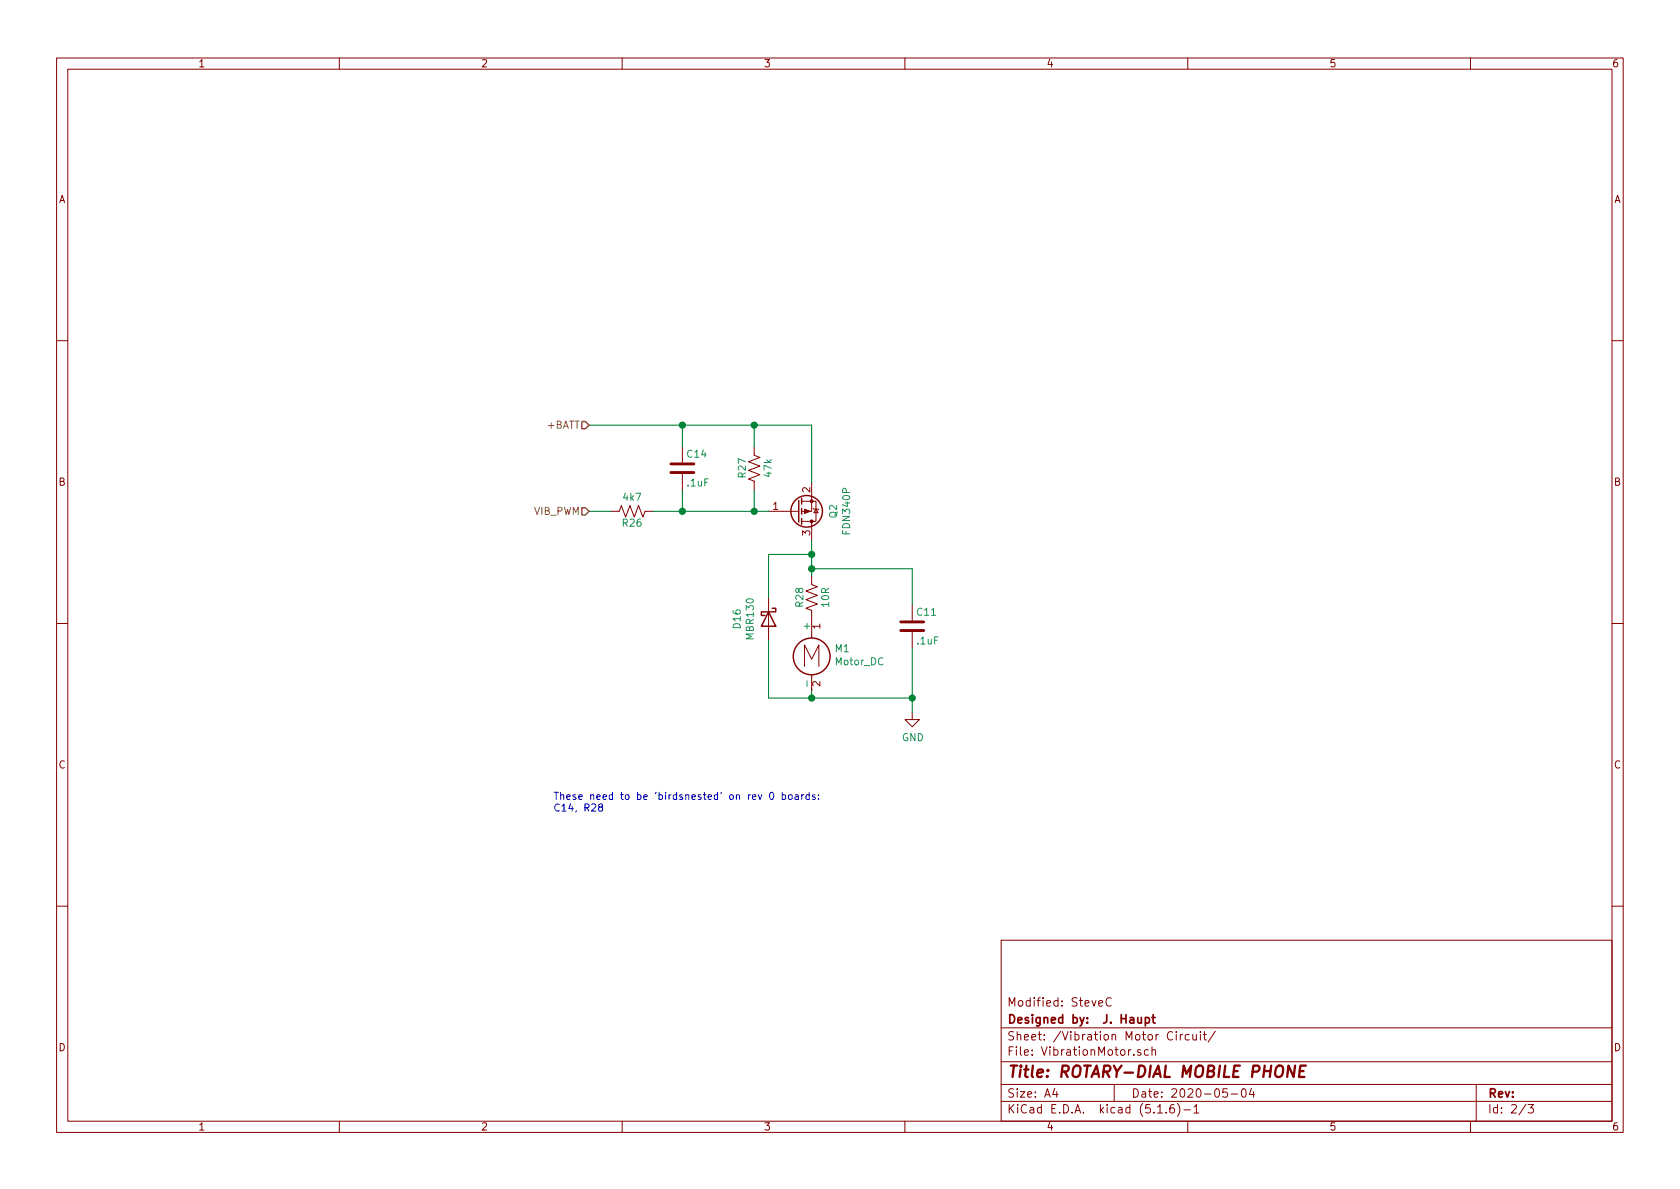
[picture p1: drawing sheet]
<svg xmlns="http://www.w3.org/2000/svg" width="297mm" height="210mm" viewBox="0 0 297 210" stroke-linecap="round" stroke-linejoin="round" font-family="sans-serif">
<g fill="none" stroke="#840000" stroke-width=".18">
<path d="M10 10.3h277v189.9h-277zM12 12.2h273v186.1h-273zM60 10.3v1.9M110 10.3v1.9M160 10.3v1.9M210 10.3v1.9M260 10.3v1.9M10 60.2h2M120.6 79v2.8M133.3 79v1.5l1.1 .4-2.1 .8 2.1 .7-2.1 .8 2.1 .7-2.1 .8 1 .4v1.5M285 60.2h2M107.9 90.4h1.6l.4-1 .7 2 .8-2 .7 2 .8-2 .8 2 .3-1h1.6"/>
<path d="M120.6 83.8v2.8M135.9 90.4h5.3M141.7 88.6h2.6v3.6h-2.6M143.5 85.3v5.1h-1.8M143.5 92.2v3.3M143.8 89.9l.1 .1h.8l.1 .2M144.3 90l.4 .7h-.8zM10 110.3h2M135.9 105.7v7.6M142.2 117.9v-3.9l1.3 2.6 1.3-2.6v3.9M143.5 101.8v1.6l1 .4-2 .7 2 .8-2 .7 2 .8-2 .8 1 .3v4.9M143.5 119.3v2.9"/>
<path d="M161.3 106.9v2.8M161.3 111.8v2.7M285 110.3h2M161.3 126v1.2h1.3l-1.3 1.3-1.3-1.3h1.3M10 160.2h2M177 166.3h108v32h-108zM194.3 177.4l.7-.1-.1-.3-.4-.1-.2 .2v.7h.6M196.5 176.6a.59 .59 0 0 0-.8 0 .59 .59 0 0 0-.1 .7 .56 .56 0 0 0 .2 .5 .56 .56 0 0 0 .7 0M285 160.2h2M60 198.3v1.9M110 198.3v1.9M160 198.3v1.9"/>
<path d="M177 194.8h108M177 191.8h108M177 187.8h108M177 181.8h108M186.5 192.5l-.4 1h1M186.8 193v1M197 191.8v3M200.5 186.5v.1M201.7 185.7l-.4-.1-.2 .2 .1 .2 .5 .2v.3h-.6M203 185.7l-.4-.1-.3 .3 .2 .6h.5M203.7 185.7l.2-.1 .4 .1v.9M203.7 185.1v1.5"/>
<path d="M204.7 196.8h.8M206.2 196.7v.1M207.3 182.6a.59 .59 0 0 0-.7 0 .59 .59 0 0 0-.2 .7 .56 .56 0 0 0 .3 .5 .56 .56 0 0 0 .6 0M207.5 195.3a.59 .59 0 0 0-.7 .7v.5l.2 .2 .4 .1 .2-.1 .1-.5-.2-.2-.4-.1-.3 .3M208 182.4v.2M208 182.9v1M208.2 195.1a1.71 1.71 0 0 1 0 2.3M208.7 182.9v1M209.1 182.9l-.3 .1-.1 .2M209.3 196.3h1.2M210 198.3v1.9M210.3 183l-.5-.1-.3 .3 .1 .6 .2 .1 .5-.1"/>
<path d="M210.9 182.9l.1 .9 .3 .1 .2-.1M211.1 195.8l.4-.5v1.5M211.1 196.8h.9M211.5 182.9v1M212.2 182.4v.2M212.2 182.9v1M212.8 182.9h.5M213 182.4v1.3l.3 .2M214.9 182.3l-1.3 2M217 192.5h-.7l-.1 .7 .2-.1 .5 .1 .1 .2v.5l-.2 .1-.6-.1M217.7 193.5h1.1M219.6 192.7l.4-.2a.94 .94 0 0 1 0 1.5 .82 .82 0 0 1-.4-1.3z"/>
<path d="M221.3 192.5l-.4 1h.9M221.6 193v1M260 198.3v1.9M261 191.8v6.5M269.8 195.2l-1.2 2M270.2 195.3h.9l-.5 .6 .4 .1v.7l-.2 .1-.6-.1"/>
</g>
<path d="M229 188.4l-.3 2-.9-2-.2 2M229.8 189.4h.7M230.9 188.4h-1l-.2 2h.9" fill="none" stroke="#840000" stroke-width=".41"/>
<path d="M201.2 179.9v.9l.4 .1 .2-.1M201.8 179.9v1M202.5 179.9v1.5M203.7 179.9h.5M203.9 179.4v1.3l.3 .2M202.5 180l.4-.1 .3 .3v.6l-.3 .1-.4-.1" fill="none" stroke="#840000" stroke-width=".3"/>
<g fill="none" stroke="#840000" stroke-width=".25">
<path d="M141.2 88.5v3.8M141.7 88.1v1M141.7 89.9v1M141.7 91.7v1M135.9 108.2l1.3 2.5h-2.6zM136.5 107.6h.7v.6h-2.6v.6h.7"/>
<circle cx="142.6" cy="90.4" r="2.79"/>
<circle cx="143.5" cy="116.1" r="3.3"/>
</g>
<g fill="#840000" stroke="#840000" stroke-width=".18">
<path d="M142.2 90l1.1 .4-1.1 .4z"/>
<circle cx="143.5" cy="88.6" r=".25"/>
<circle cx="143.5" cy="92.2" r=".25"/>
</g>
<path d="M118.6 83.6h4.1M118.6 82h4.1M159.3 111.5h4M159.3 110h4" fill="none" stroke="#840000" stroke-width=".51"/>
<g fill="none" stroke="#008400" stroke-width=".18">
<path d="M104.1 75.2h39.4v10.1M120.6 75.2v3.8M133.3 75.2v3.8M104.1 90.4h3.8M115.6 90.4h20.3M120.6 86.6v3.8M133.3 86.6v3.8M143.5 98h-7.6v7.7M143.5 95.5v6.3M135.9 113.3v10.1h25.4M143.5 100.6h17.8v6.3M161.3 114.5v11.5"/>
<path d="M143.5 122.2v1.2"/>
</g>
<path d="M102.9 74.5h.6l.6 .7-.6 .6h-.6zM102.9 89.8h.6l.6 .6-.6 .7h-.6z" fill="none" stroke="#848400" stroke-width=".25"/>
<g fill="none" stroke="#0000c2" stroke-width=".18">
<path d="M106.1 142.7l-.2-.1v-.3l.2-.1h.4v.4l-.5 .2-.2 .1v.3l.3 .2h.4l.1-.2-.1-.4-.2-.1M136.2 140.2l.2-.1a.67 .67 0 0 1 .4 .6 .67 .67 0 0 1-.4 .7 .83 .83 0 0 1-.2-1.2zM138.3 140.6l.4-.1 .2 .3-.1 .5h-.5M138.3 140.1v1.3M139.5 140.6l.3-.1 .2 .2v.6l-.4 .1-.2-.3zM140.6 140.6h.5v.8M141.1 140.8l-.4 .1-.2 .2 .1 .2h.5M141.8 140.5v.9M142.1 140.5l-.3 .3M143.1 140.6l-.4-.1-.2 .3 .1 .5h.5M143.1 140.1v1.3M144.1 140.6l-.3-.1-.2 .2 .1 .2 .4 .1v.3h-.5"/>
<path d="M144.7 141.2v.2M144.7 140.6v.1"/>
</g>
<g fill="#008400" stroke="#008400" stroke-width=".25">
<circle cx="133.4" cy="75.2" r=".51"/>
<circle cx="143.5" cy="123.4" r=".51"/>
<circle cx="120.7" cy="90.4" r=".51"/>
<circle cx="120.7" cy="75.2" r=".51"/>
<circle cx="143.5" cy="100.6" r=".51"/>
<circle cx="133.4" cy="90.4" r=".51"/>
<circle cx="143.5" cy="98" r=".51"/>
<circle cx="161.3" cy="123.4" r=".51"/>
</g>
<text font-size="2.8" fill="#840000" x="178" y="190.5">Title: ROTARY-DIAL MOBILE PHONE</text>
<g font-size="2.1" fill="#840000">
<text x="178" y="178">Modified: SteveC</text>
<text x="178" y="184">Sheet: /Vibration Motor Circuit/</text>
<text x="178" y="181">Designed by: J. Haupt</text>
<text x="178" y="186.7">File: VibrationMotor.sch</text>
<text x="178" y="196.9">KiCad E.D.A. kicad (5.1.6)-1</text>
<text x="178" y="194.1">Size: A4</text>
<text x="200" y="194.1">Date: 2020-05-04</text>
<text x="263" y="194.1">Rev:</text>
<text x="263" y="196.9">Id: 2/3</text>
</g>
<g font-size="1.8" fill="#840000">
<text x="35" y="11.9">1</text>
<text x="85" y="11.9">2</text>
<text x="135" y="11.9">3</text>
<text x="185" y="11.9">4</text>
<text x="235" y="11.9">5</text>
<text x="285" y="11.9">6</text>
<text x="10.4" y="35.9">A</text>
<text x="285.4" y="35.9">A</text>
<text x="10.4" y="85.9">B</text>
<text x="143.3" y="87.1" transform="rotate(-90 143.3 87.1)">2</text>
<text x="285.4" y="85.9">B</text>
<text x="136.7" y="90.2">1</text>
<text x="143.3" y="94.7" transform="rotate(-90 143.3 94.7)">3</text>
<text x="145" y="111.2" transform="rotate(-90 145 111.2)">1</text>
<text x="145" y="121.4" transform="rotate(-90 145 121.4)">2</text>
<text x="10.4" y="135.9">C</text>
<text x="285.4" y="135.9">C</text>
<text x="10.4" y="185.9">D</text>
<text x="285.4" y="185.9">D</text>
<text x="35" y="199.9">1</text>
<text x="85" y="199.9">2</text>
<text x="135" y="199.9">3</text>
<text x="185" y="199.9">4</text>
<text x="235" y="199.9">5</text>
<text x="285" y="199.9">6</text>
</g>
<g font-size="1.8" fill="#848400">
<text x="96.9" y="75.8">+BATT</text>
<text x="94.4" y="91.1">VIB_PWM</text>
</g>
<g font-size="1.8" fill="#008484">
<text x="121.6" y="80.9">C14</text>
<text x="110.3" y="88.6">4k7</text>
<text x="121.6" y="86">.1uF</text>
<text x="131.9" y="84.4" transform="rotate(-90 131.9 84.4)">R27</text>
<text x="136.4" y="84.3" transform="rotate(-90 136.4 84.3)">47k</text>
<text x="110.1" y="93.1">R26</text>
<text x="148" y="91.6" transform="rotate(-90 148 91.6)">Q2</text>
<text x="150.3" y="94.3" transform="rotate(-90 150.3 94.3)">FDN340P</text>
<text x="142" y="107.3" transform="rotate(-90 142 107.3)">R28</text>
<text x="146.6" y="107.3" transform="rotate(-90 146.6 107.3)">10R</text>
<text x="131" y="111.1" transform="rotate(-90 131 111.1)">D16</text>
<text x="133.3" y="112.9" transform="rotate(-90 133.3 112.9)">MBR130</text>
<text x="143.3" y="111.2" transform="rotate(-90 143.3 111.2)">+</text>
<text x="162.2" y="108.9">C11</text>
<text x="162.2" y="114">.1uF</text>
<text x="147.7" y="115.3">M1</text>
<text x="147.8" y="117.6">Motor_DC</text>
<text x="143.3" y="121.2" transform="rotate(-90 143.3 121.2)">-</text>
<text x="159.5" y="131.1">GND</text>
</g>
<g font-size="1.8" fill="#0000c2">
<text x="97.8" y="141.4">These need to be 'birdsnested' on rev 0 boards:</text>
<text x="97.8" y="143.5">C14, R28</text>
</g>
</svg>
